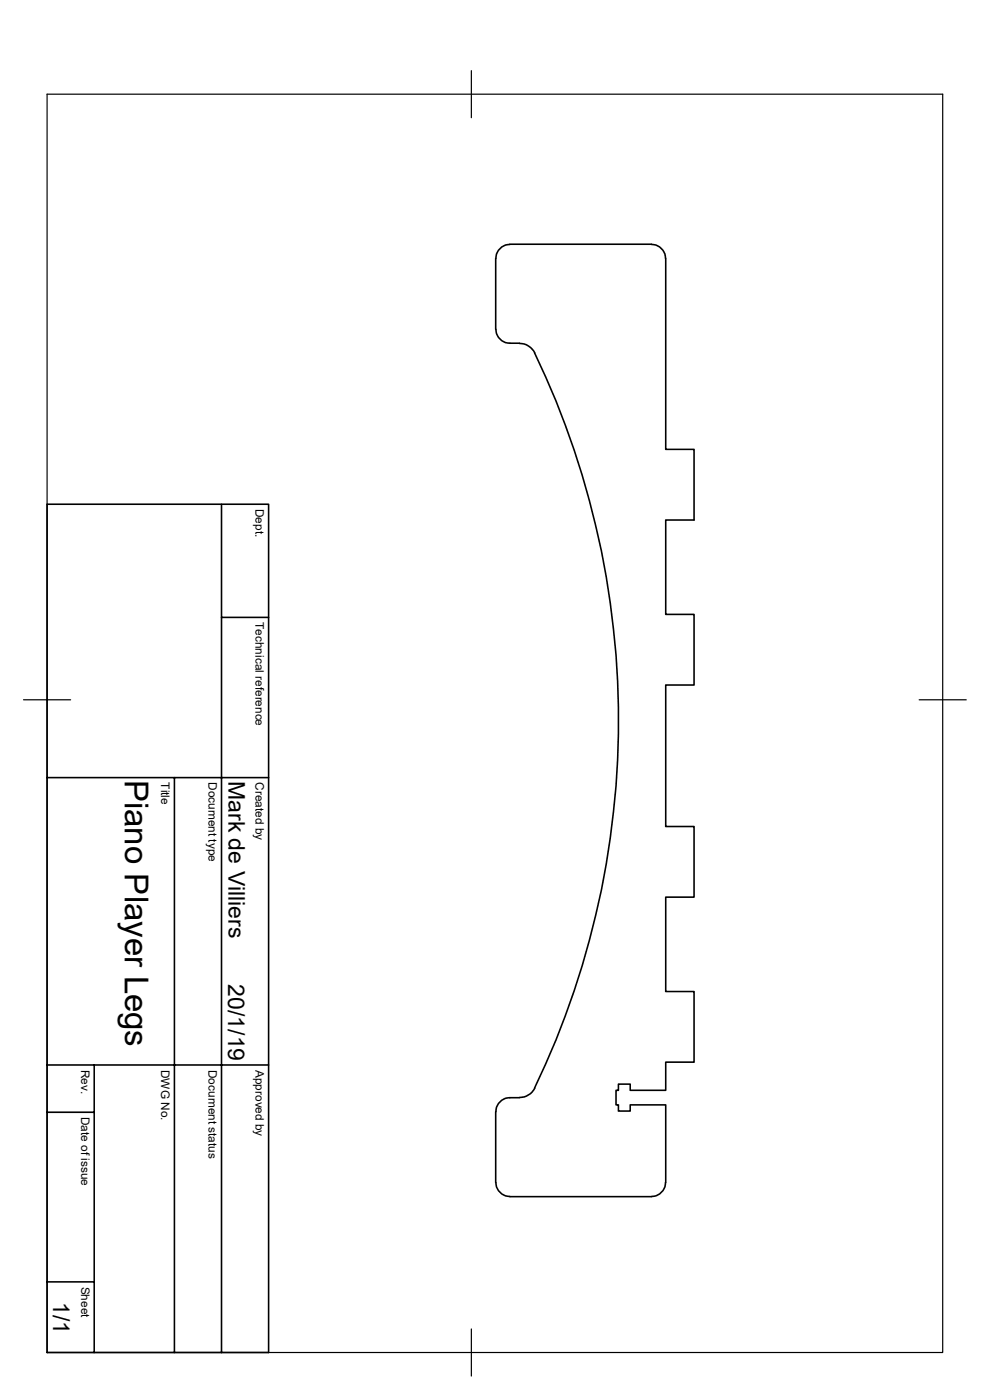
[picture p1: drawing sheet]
<svg xmlns="http://www.w3.org/2000/svg" width="210mm" height="297mm" viewBox="0 0 210 297" stroke-linecap="round" stroke-linejoin="round" font-family="sans-serif">
<g fill="none" stroke="#000" stroke-width=".34">
<path d="M105.2 54.8v15M108.2 51.9a3 3 0 0 0-3 2.9M108.2 51.8h30M138.2 51.9a3 3 0 0 1 3 2.9M141.2 54.8v40.5h6v15h-6v20h6v15h-6v30h6v15h-6v20.1h6v14.9h-6v6h-7.5v-1.3h-2.5v1.3h-.5v3.1h.5v1.3h2.5v-1.3h7.5v16.5M105.2 69.9a3 3 0 0 0 3 2.9h2M110.2 72.9a3.7 3.7 0 0 1 3.3 2M113.4 74.9a179.6 179.6 0 0 1 0 155.9M10 107h47v179.9h-47zM47 107v179.9M47 131h10M10 165h47"/>
<path d="M37 165v121.9M10 236h10M10 225.9h47M20 225.9v61M105.2 235.8v15.1M110.2 232.9a5.7 5.7 0 0 0-3.4 .3l-1.1 .9a2.66 2.66 0 0 0-.5 1.7M113.5 230.8a3.7 3.7 0 0 1-3.3 2M105.2 250.9a3 3 0 0 0 3 2.9M108.2 253.9h30M141.2 250.9a3 3 0 0 1-3 2.9M10 271.9h10"/>
</g>
<path d="M10 20h190v266.9h-190zM100 15v10M5 148.5h10M195 148.5h10M100 281.9v10" fill="none" stroke="#000" stroke-width=".25"/>
<text font-size="7" x="26.5" y="165.4" transform="rotate(90 26.5 165.4)">Piano Player Legs</text>
<g font-size="4.9">
<text x="48.5" y="165.6" transform="rotate(90 48.5 165.6)">Mark de Villiers</text>
<text x="48.4" y="208.8" transform="rotate(90 48.4 208.8)">20/1/19</text>
<text x="11.3" y="276.2" transform="rotate(90 11.3 276.2)">1/1</text>
</g>
<g font-size="2.5">
<text x="54.2" y="108" transform="rotate(90 54.2 108)">Dept.</text>
<text x="54.2" y="132" transform="rotate(90 54.2 132)">Technical reference</text>
<text x="34.2" y="165.9" transform="rotate(90 34.2 165.9)">Title</text>
<text x="44.2" y="165.9" transform="rotate(90 44.2 165.9)">Document type</text>
<text x="54.2" y="165.9" transform="rotate(90 54.2 165.9)">Created by</text>
<text x="17.2" y="227" transform="rotate(90 17.2 227)">Rev.</text>
<text x="34.2" y="226.9" transform="rotate(90 34.2 226.9)">DWG No.</text>
<text x="44.2" y="226.9" transform="rotate(90 44.2 226.9)">Document status</text>
<text x="54.2" y="226.9" transform="rotate(90 54.2 226.9)">Approved by</text>
<text x="17.2" y="236.9" transform="rotate(90 17.2 236.9)">Date of issue</text>
<text x="17.2" y="272.9" transform="rotate(90 17.2 272.9)">Sheet</text>
</g>
</svg>
